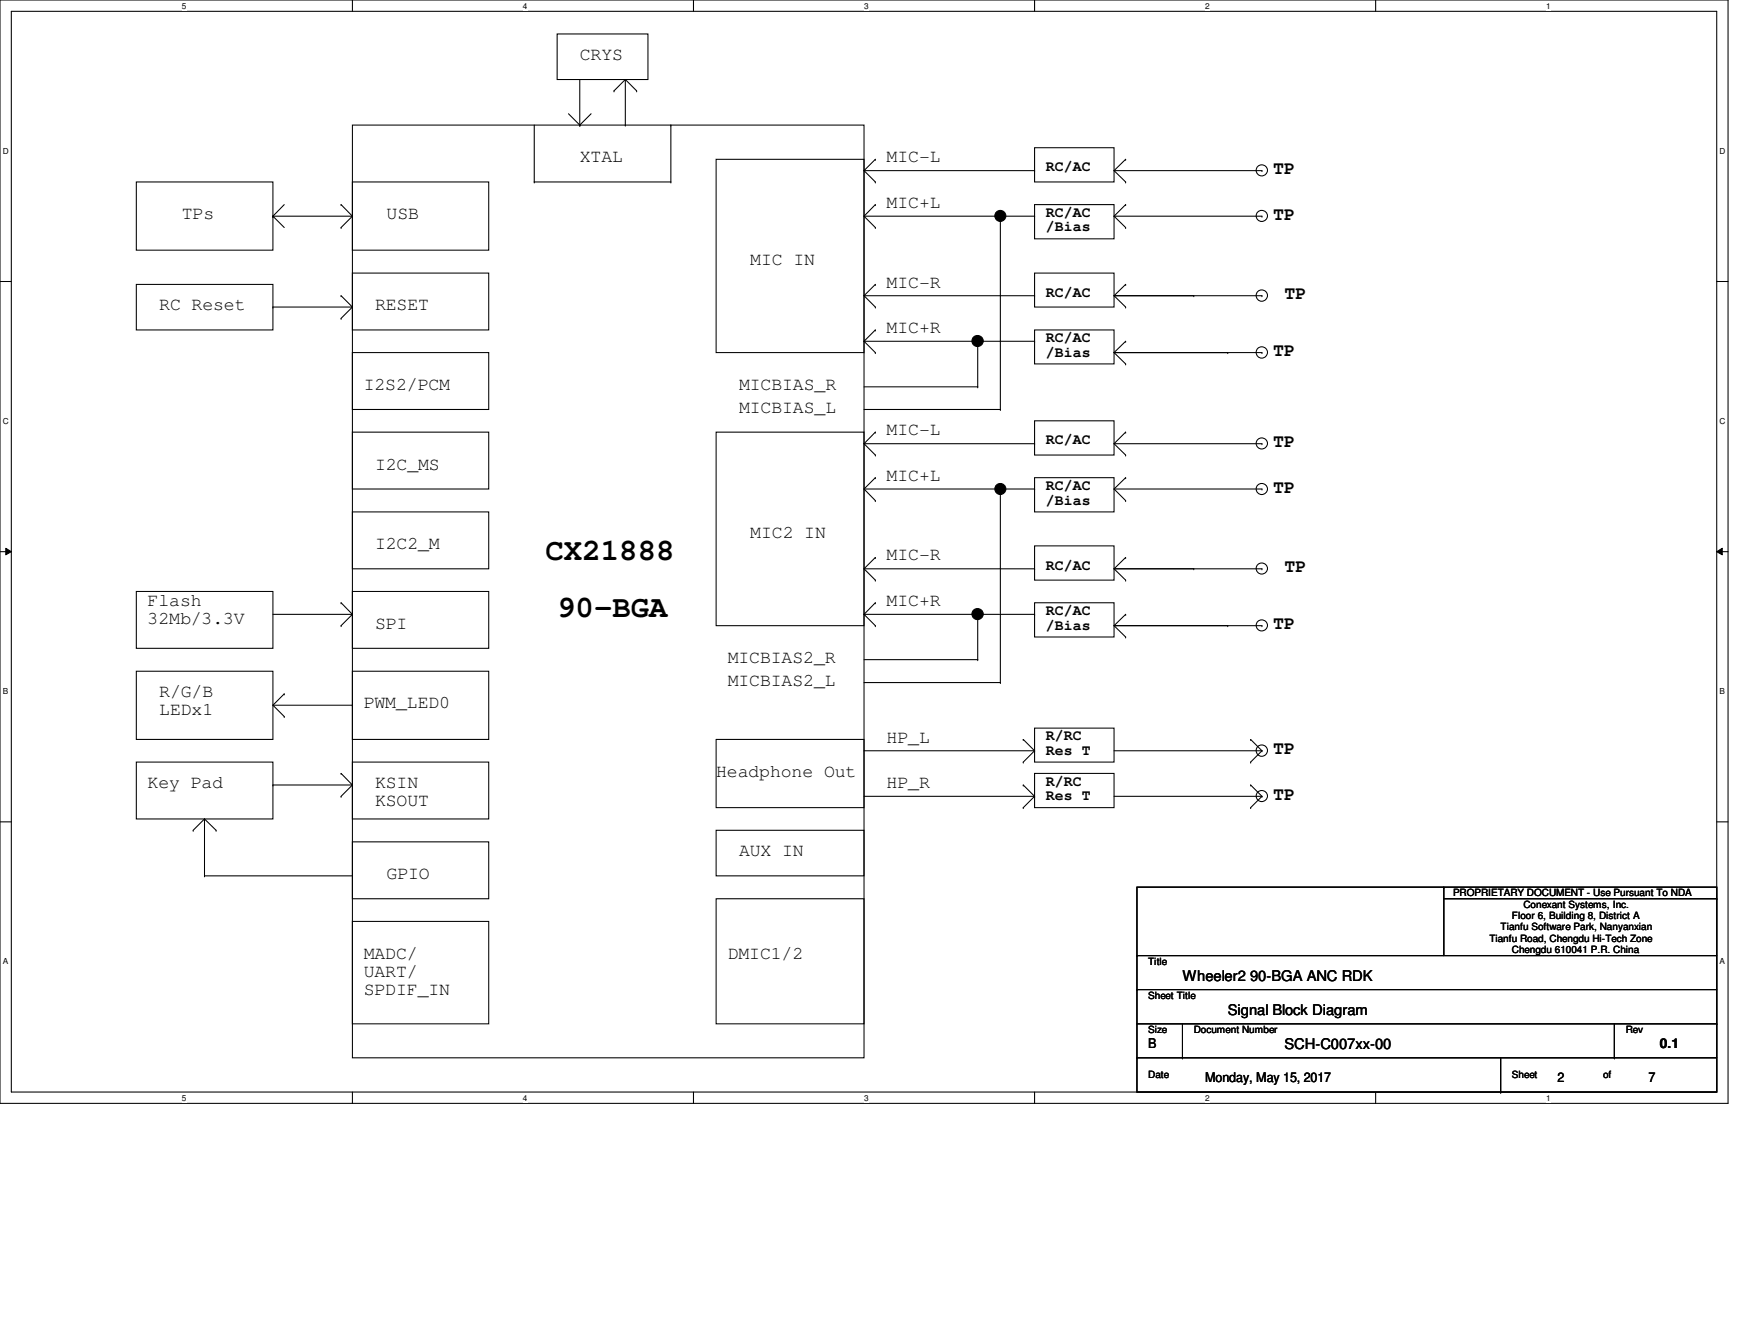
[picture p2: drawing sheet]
<svg xmlns="http://www.w3.org/2000/svg" width="279mm" height="216mm" viewBox="0 0 279 216" stroke-linecap="round" stroke-linejoin="round" font-family="sans-serif">
<path d="M0 0h278v177.4h-278zM1.8 1.8h274.3v173.8h-274.3z" fill="none" stroke="#000" stroke-width=".17"/>
<g fill="#fff">
<path d="M29.3 .2h.7v1.5h-.7z"/>
<path d="M29.3 175.8h.7v1.4h-.7z"/>
</g>
<path d="M56.7 0v1.8M56.7 175.6v1.8" fill="none" stroke="#000" stroke-width=".17"/>
<g fill="#fff">
<path d="M84.1 .2h.7v1.5h-.7z"/>
<path d="M84.1 175.8h.7v1.4h-.7z"/>
</g>
<path d="M111.5 0v1.8M111.5 175.6v1.8" fill="none" stroke="#000" stroke-width=".17"/>
<g fill="#fff">
<path d="M139 .2h.7v1.5h-.7z"/>
<path d="M139 175.8h.7v1.4h-.7z"/>
</g>
<path d="M166.4 0v1.8M166.4 175.6v1.8" fill="none" stroke="#000" stroke-width=".17"/>
<g fill="#fff">
<path d="M193.8 .2h.8v1.5h-.8z"/>
<path d="M193.8 175.8h.8v1.4h-.8z"/>
</g>
<path d="M221.3 0v1.8M221.3 175.6v1.8" fill="none" stroke="#000" stroke-width=".17"/>
<g fill="#fff">
<path d="M248.7 .2h.7v1.5h-.7z"/>
<path d="M248.7 175.8h.7v1.4h-.7z"/>
<path d="M.5 23.5h.9v1.5h-.9z"/>
<path d="M276.6 23.5h.9v1.5h-.9z"/>
<path d="M.5 67h.9v1.5h-.9z"/>
<path d="M276.6 67h.9v1.5h-.9z"/>
</g>
<path d="M0 45.3h1.8M276.1 45.3h1.9" fill="none" stroke="#000" stroke-width=".17"/>
<g fill="#fff">
<path d="M.5 110.4h.8v1.5h-.8z"/>
<path d="M276.6 110.4h.9v1.5h-.9z"/>
</g>
<path d="M0 88.7h1.8M276.1 88.7h1.9" fill="none" stroke="#000" stroke-width=".17"/>
<path d="M.9 88.1l.9 .6-.9 .5zM276.1 88.7l.9-.6v1.1z" fill="#000"/>
<path d="M.9 88.1l.9 .6-.9 .5zM276.1 88.7l.9-.6v1.1z" fill="none" stroke="#000" stroke-width=".16"/>
<g fill="#fff">
<path d="M.5 153.8h.8v1.5h-.8z"/>
<path d="M276.6 153.8h.9v1.5h-.9z"/>
</g>
<g fill="none" stroke="#000" stroke-width=".17">
<path d="M89.6 5.5h14.6v7.3h-14.6zM91.4 18.3l1.9 1.8M93.3 12.8v7.3M95.1 18.3l-1.8 1.8M98.8 14.6h.1M100.6 12.8v7.3M100.6 12.8l-1.8 1.8M100.6 12.8l1.8 1.8M102.4 14.6h.1M21.9 29.3h22v10.9h-22zM43.9 34.8h.1M43.9 34.8h12.8"/>
<path d="M43.9 34.8l1.8 1.8M45.7 32.9l-1.8 1.9M54.9 36.6h.1M54.9 32.9h.1M54.9 32.9l1.8 1.9M56.7 20.1h82.3v150h-82.3zM56.7 29.3h21.9v10.9h-21.9zM56.7 34.8l-1.8 1.8M85.9 29.3h.1M85.9 20.1v9.2M85.9 29.3h22M93.3 20.1h.1"/>
<path d="M100.6 20.1h.1M107.9 29.3h.1M107.9 20.1h.1M107.9 20.1v9.2M115.2 25.6h23.8v31.1h-23.8zM139 27.4h27.4M139 27.4l1.8 1.9M139 34.8h27.4M139 34.8l1.8 1.8M140.8 25.6h.1M140.8 29.3h.1M140.8 36.6h.1"/>
<path d="M140.8 32.9h.1M140.8 25.6l-1.8 1.8M140.8 32.9l-1.8 1.9M160.9 34.8h.1M160.9 34.8v31M166.4 23.7h12.8v5.6h-12.8zM166.4 32.9h12.8v5.5h-12.8zM166.4 27.4h.1M166.4 34.8h.1M179.2 27.4h23.8M179.2 34.8l1.9 1.8M179.2 27.4l1.9 1.9"/>
<path d="M179.2 34.8h23.8M181.1 36.6h.1M181.1 25.6h.1M181.1 29.3h.1M181.1 32.9h.1M181.1 25.6l-1.9 1.8M181.1 32.9l-1.9 1.9M203 27.4h.1M203 34.8h.1M21.9 45.7h22v7.3h-22zM43.9 49.4h.1M43.9 49.4h12.8"/>
<path d="M54.9 51.2h.1M54.9 47.5h.1M54.9 47.5l1.8 1.9M56.7 43.9h21.9v9.1h-21.9zM56.7 56.7h21.9v9.1h-21.9zM56.7 49.4l-1.8 1.8M139 47.5h27.4M139 54.9h27.4M139 47.5l1.8 1.9M139 54.9l1.8 1.8M140.8 45.7h.1M140.8 49.4h.1"/>
<path d="M140.8 53h.1M140.8 56.7h.1M140.8 45.7l-1.8 1.8M140.8 53l-1.8 1.9M157.3 54.9h.1M157.3 54.9v7.3M166.4 43.9h12.8v5.5h-12.8zM166.4 53h12.8v5.5h-12.8zM166.4 47.5h.1M166.4 54.9h.1M179.2 47.5h23.8M179.2 56.7h23.8"/>
<path d="M179.2 47.5l1.9 1.9M179.2 56.7l1.9 1.8M181.1 45.7h.1M181.1 49.4h.1M181.1 54.9h.1M181.1 58.5h.1M181.1 45.7l-1.9 1.8M181.1 54.9l-1.9 1.8M192 47.5h.1M197.5 56.7h.1M203 47.5h.1M203 56.7h.1"/>
<path d="M56.7 69.5h21.9v9.1h-21.9zM115.2 69.5h23.8v31.1h-23.8zM139 62.2h18.3M139 65.8h21.9M139 71.3h27.4M139 71.3l1.8 1.9M139 78.6h27.4M139 78.6l1.8 1.9M140.8 69.5h.1M140.8 73.2h.1M140.8 76.8h.1M140.8 69.5l-1.8 1.8"/>
<path d="M140.8 76.8l-1.8 1.8M157.3 62.2h.1M160.9 65.8h.1M160.9 78.6h.1M160.9 78.6v31.1M166.4 67.6h12.8v5.6h-12.8zM166.4 76.8h12.8v5.5h-12.8zM166.4 71.3h.1M166.4 78.6h.1M179.2 71.3h23.8M179.2 78.6l1.9 1.9M179.2 71.3l1.9 1.9"/>
<path d="M179.2 78.6h23.8M181.1 69.5h.1M181.1 73.2h.1M181.1 76.8h.1M181.1 69.5l-1.9 1.8M181.1 76.8l-1.9 1.8M203 71.3h.1M203 78.6h.1M21.9 95.1h22v9.1h-22zM43.9 98.8h12.8M54.9 96.9h.1M54.9 96.9l1.8 1.9"/>
<path d="M56.7 95.1h21.9v9.1h-21.9zM56.7 82.3h21.9v9.1h-21.9zM56.7 98.8h.1M56.7 98.8l-1.8 1.8M139 98.8h27.4M139 91.4h27.4M139 91.4l1.8 1.9M139 98.8l1.8 1.8M140.8 89.6h.1M140.8 93.3h.1M140.8 96.9h.1M140.8 80.5h.1"/>
<path d="M140.8 89.6l-1.8 1.8M140.8 96.9l-1.8 1.9M157.3 98.8h.1M157.3 98.8v7.2M166.4 87.8h12.8v5.5h-12.8zM166.4 96.9h12.8v5.5h-12.8zM166.4 91.4h.1M166.4 98.8h.1M179.2 91.4h23.8M179.2 91.4l1.9 1.9M181.1 89.6h.1M181.1 93.3h.1"/>
<path d="M181.1 98.8h.1M181.1 80.5h.1M181.1 89.6l-1.9 1.8M181.1 98.8l-1.9 1.8M192 91.4h.1M203 91.4h.1M21.9 107.9h22v11h-22zM43.9 113.4h12.8M43.9 113.4l1.8 1.8M45.7 115.2h.1M45.7 111.5h.1M45.7 111.5l-1.8 1.9"/>
<path d="M54.9 100.6h.1M56.7 107.9h21.9v11h-21.9zM56.7 113.4h.1M115.2 118.9h23.8v10.9h-23.8zM139 106h18.3M139 109.7h21.9M140.8 100.6h.1M157.3 106h.1M160.9 109.7h.1M164.6 118.9h.1M164.6 118.9l1.8 1.8M166.4 117.1h12.8v5.4h-12.8z"/>
<path d="M179.2 100.6h23.8M179.2 100.6l1.9 1.8M181.1 102.4h.1M197.5 100.6h.1M201.2 118.9h.1M201.2 118.9l1.8 1.8M203 100.6h.1M0 132.1h1.8M21.9 122.5h22v9.2h-22zM31.1 133.5h.1M32.9 131.7h.1M32.9 131.7v9.1"/>
<path d="M32.9 131.7l1.9 1.8M32.9 131.7l-1.8 1.8M34.8 133.5h.1M43.9 126.2h.1M43.9 126.2h12.8M54.9 128h.1M54.9 124.3h.1M54.9 124.3l1.8 1.9M56.7 122.5h21.9v9.2h-21.9zM56.7 135.3h21.9v9.2h-21.9zM56.7 126.2l-1.8 1.8M115.2 133.5h23.8v7.3h-23.8z"/>
<path d="M139 120.7h27.4M139 128h27.4M164.6 122.5h.1M164.6 129.8h.1M164.6 126.2h.1M164.6 126.2l1.8 1.8M166.4 124.3h12.8v5.5h-12.8zM166.4 120.7h.1M166.4 128h.1M166.4 120.7l-1.8 1.8M166.4 128l-1.8 1.8M179.2 120.7h23.8"/>
<path d="M179.2 128h23.8M201.2 122.5h.1M201.2 129.8h.1M201.2 126.2h.1M201.2 126.2l1.8 1.8M203 120.7h.1M203 128h.1M203 120.7l-1.8 1.8M203 128l-1.8 1.8M276.1 132.1h1.9M32.9 140.8h.1M32.9 140.8h23.8"/>
<path d="M56.7 148.1h21.9v16.5h-21.9zM115.2 144.5h23.8v20.1h-23.8zM182.9 142.6h93.2v33h-93.2zM182.9 159.1h.1M182.9 153.6h.1M182.9 159.1h93.2M182.9 153.6h93.2M232.2 142.6h.1M232.2 142.6v11M232.2 144.5h43.9M276.1 144.5h.1M182.9 170.1h.1"/>
<path d="M182.9 164.6h93.2M182.9 170.1h93.2M190.2 170.1h.1M190.2 164.6v5.5M241.4 175.6h.1M241.4 170.1v5.5M259.7 170.1h.1M259.7 164.6v5.5M276.1 164.6h.1"/>
<circle cx="160.9" cy="34.7" r=".89"/>
<circle cx="203" cy="27.4" r=".91"/>
<circle cx="203" cy="34.7" r=".91"/>
<circle cx="157.3" cy="54.8" r=".91"/>
<circle cx="203" cy="47.5" r=".91"/>
<circle cx="203" cy="56.7" r=".91"/>
<circle cx="160.9" cy="78.6" r=".89"/>
<circle cx="203" cy="71.3" r=".91"/>
<circle cx="203" cy="78.6" r=".91"/>
<circle cx="157.3" cy="98.7" r=".91"/>
<circle cx="203" cy="91.4" r=".91"/>
<circle cx="203" cy="100.5" r=".91"/>
<circle cx="203" cy="120.7" r=".91"/>
<circle cx="203" cy="128" r=".91"/>
</g>
<g fill="#000">
<circle cx="160.9" cy="34.7" r=".89"/>
<circle cx="157.3" cy="54.8" r=".91"/>
<circle cx="160.9" cy="78.6" r=".89"/>
<circle cx="157.3" cy="98.7" r=".91"/>
</g>
<g font-size="4.9">
<text x="87.8" y="90.1">CX21888</text>
<text x="89.6" y="99.2">90-BGA</text>
</g>
<g font-size="2.9">
<text x="93.3" y="9.7">CRYS</text>
<text x="93.3" y="26.1">XTAL</text>
<text x="142.6" y="26.1">MIC-L</text>
<text x="204.8" y="28">TP</text>
<text x="29.3" y="35.2">TPs</text>
<text x="62.2" y="35.2">USB</text>
<text x="142.6" y="33.4">MIC+L</text>
<text x="204.8" y="35.3">TP</text>
<text x="120.7" y="42.5">MIC IN</text>
<text x="142.6" y="46.2">MIC-R</text>
<text x="25.6" y="49.9">RC Reset</text>
<text x="60.3" y="49.9">RESET</text>
<text x="142.6" y="53.5">MIC+R</text>
<text x="206.6" y="48.1">TP</text>
<text x="204.8" y="57.3">TP</text>
<text x="58.5" y="62.7">I2S2/PCM</text>
<text x="118.9" y="62.7">MICBIAS_R</text>
<text x="118.9" y="66.3">MICBIAS_L</text>
<text x="142.6" y="70">MIC-L</text>
<text x="204.8" y="71.9">TP</text>
<text x="60.3" y="75.5">I2C_MS</text>
<text x="142.6" y="77.3">MIC+L</text>
<text x="204.8" y="79.2">TP</text>
<text x="60.3" y="88.3">I2C2_M</text>
<text x="120.7" y="86.4">MIC2 IN</text>
<text x="142.6" y="90.1">MIC-R</text>
<text x="206.6" y="92">TP</text>
<text x="23.7" y="97.4">Flash</text>
<text x="23.7" y="100.3">32Mb/3.3V</text>
<text x="60.3" y="101.1">SPI</text>
<text x="142.6" y="97.4">MIC+R</text>
<text x="204.8" y="101.2">TP</text>
<text x="117.1" y="106.6">MICBIAS2_R</text>
<text x="25.6" y="112.1">R/G/B</text>
<text x="58.5" y="113.9">PWM_LED0</text>
<text x="117.1" y="110.2">MICBIAS2_L</text>
<text x="25.6" y="115">LEDx1</text>
<text x="142.6" y="119.4">HP_L</text>
<text x="115.2" y="124.8">Headphone Out</text>
<text x="204.8" y="121.3">TP</text>
<text x="23.7" y="126.7">Key Pad</text>
<text x="60.3" y="126.7">KSIN</text>
<text x="60.3" y="129.6">KSOUT</text>
<text x="142.6" y="126.7">HP_R</text>
<text x="204.8" y="128.6">TP</text>
<text x="118.9" y="137.7">AUX IN</text>
<text x="62.2" y="141.3">GPIO</text>
<text x="58.5" y="154.1">MADC/</text>
<text x="117.1" y="154.1">DMIC1/2</text>
<text x="58.5" y="157">UART/</text>
<text x="58.5" y="159.9">SPDIF_IN</text>
</g>
<g font-size="2.4">
<text x="168.2" y="27.6">RC/AC</text>
<text x="168.2" y="34.8">RC/AC</text>
<text x="168.2" y="37.2">/Bias</text>
<text x="168.2" y="47.7">RC/AC</text>
<text x="168.2" y="55">RC/AC</text>
<text x="168.2" y="57.4">/Bias</text>
<text x="168.2" y="71.4">RC/AC</text>
<text x="168.2" y="78.7">RC/AC</text>
<text x="168.2" y="81.1">/Bias</text>
<text x="168.2" y="91.6">RC/AC</text>
<text x="168.2" y="98.8">RC/AC</text>
<text x="168.2" y="101.2">/Bias</text>
<text x="168.2" y="119">R/RC</text>
<text x="168.2" y="121.4">Res T</text>
<text x="168.2" y="126.3">R/RC</text>
<text x="168.2" y="128.7">Res T</text>
<text x="190.2" y="157.6">Wheeler2 90-BGA ANC RDK</text>
<text x="197.5" y="163.1">Signal Block Diagram</text>
<text x="206.6" y="168.6">SCH-C007xx-00</text>
</g>
<g font-size="2.2">
<text x="184.7" y="168.4">B</text>
<text x="193.8" y="173.9">Monday, May 15, 2017</text>
<text x="250.5" y="173.9">2</text>
<text x="265.2" y="173.9">7</text>
<text x="267" y="168.4">0.1</text>
</g>
<g font-size="1.6">
<text x="233.7" y="144.1">PROPRIETARY DOCUMENT - Use Pursuant To NDA</text>
<text x="241.4" y="149.6">Tianfu Software Park, Nanyanxian</text>
<text x="243.2" y="147.7">Floor 6, Building 8, District A</text>
<text x="245.1" y="145.9">Conexant Systems, Inc.</text>
<text x="184.7" y="155.1">Title</text>
<text x="239.6" y="151.4">Tianfu Road, Chengdu Hi-Tech Zone</text>
<text x="243.2" y="153.2">Chengdu 610041 P.R. China</text>
<text x="184.7" y="160.5">Sheet Title</text>
<text x="184.7" y="166">Size</text>
<text x="192" y="166">Document Number</text>
<text x="261.5" y="166">Rev</text>
<text x="184.7" y="173.4">Date</text>
<text x="243.2" y="173.4">Sheet</text>
<text x="257.9" y="173.4">of</text>
</g>
<g font-size="1.3">
<text x="29.3" y="1.4">5</text>
<text x="84.1" y="1.4">4</text>
<text x="139" y="1.4">3</text>
<text x="193.8" y="1.4">2</text>
<text x="248.7" y="1.4">1</text>
<text x=".5" y="24.7">D</text>
<text x="276.6" y="24.7">D</text>
<text x=".5" y="68.2">C</text>
<text x="276.6" y="68.2">C</text>
<text x=".5" y="111.6">B</text>
<text x="276.6" y="111.6">B</text>
<text x=".5" y="155">A</text>
<text x="276.6" y="155">A</text>
<text x="29.3" y="177">5</text>
<text x="84.1" y="177">4</text>
<text x="139" y="177">3</text>
<text x="193.8" y="177">2</text>
<text x="248.7" y="177">1</text>
</g>
</svg>
